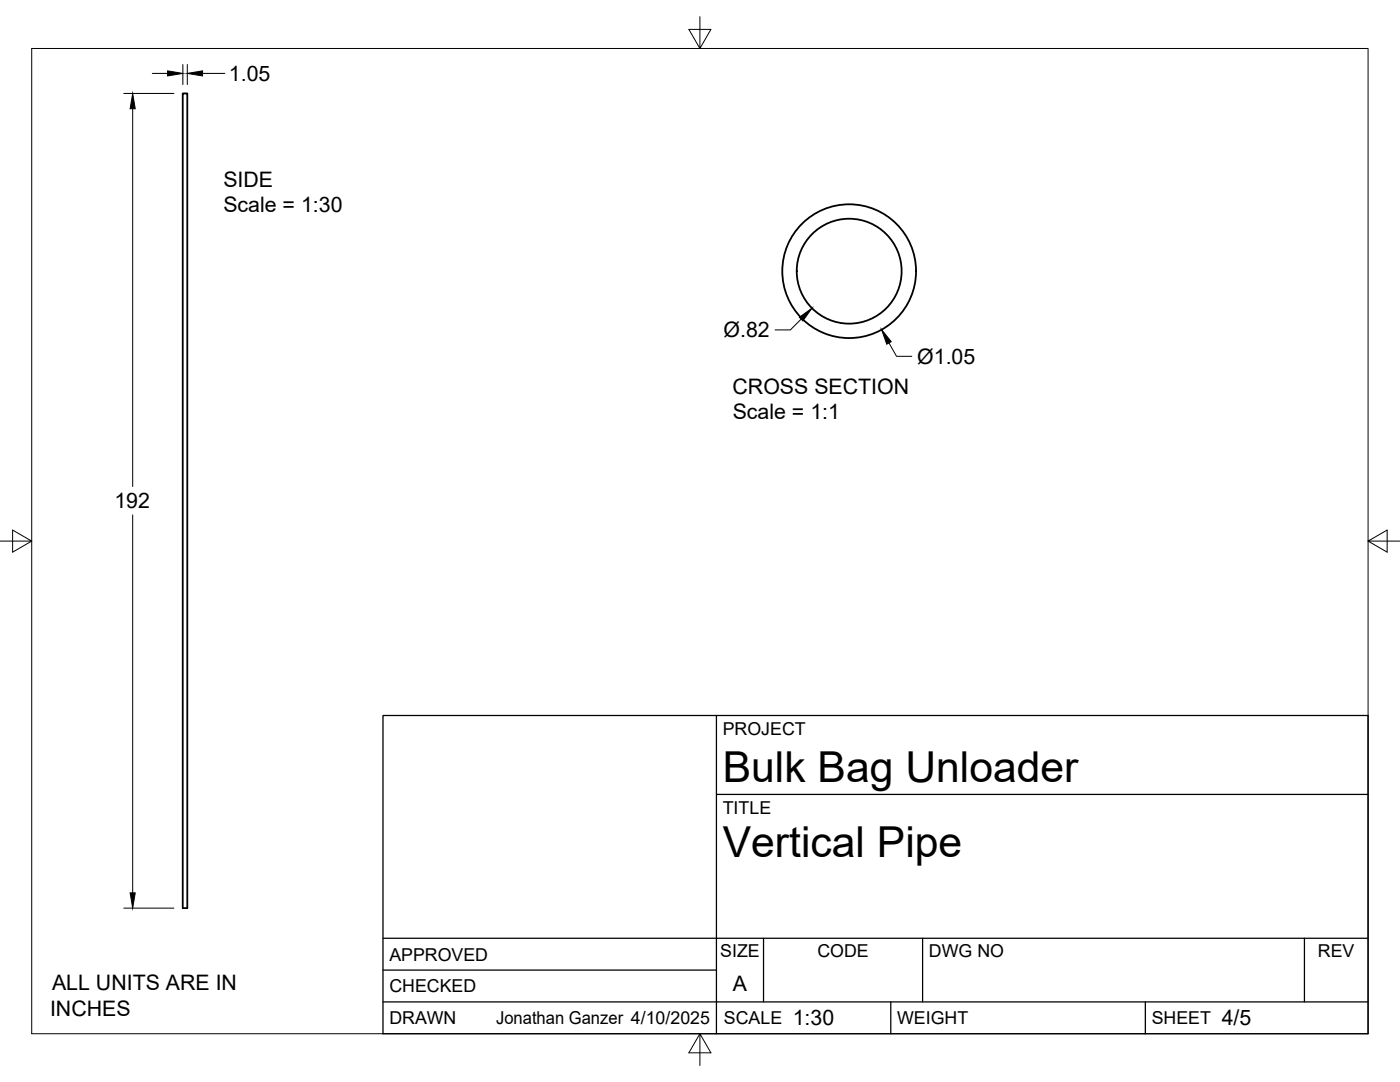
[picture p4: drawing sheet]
<svg xmlns="http://www.w3.org/2000/svg" width="279mm" height="216mm" viewBox="0 0 279 216" stroke-linecap="round" stroke-linejoin="round" font-family="sans-serif">
<!-- layer: Visible -->
<g fill="none" stroke="#000" stroke-width=".36">
<path d="M36.5 18.6h.9v162.6h-.9z"/>
<circle cx="169.5" cy="54.1" r="13.3"/>
<circle cx="169.5" cy="54.1" r="10.5"/>
</g>
<!-- layer: Border -->
<path d="M6.3 9.7h266.7v196.6h-266.7zM139.7 3.3v6.4l2.2-3.8h-4.4l2.2 3.8M0 108h6.3l-3.8-2.2v4.4l3.8-2.2M273 108l3.8 2.2v-4.4l-3.8 2.2h6.4M139.7 206.3l-2.2 3.8h4.4l-2.2-3.8v6.3" fill="none" stroke="#000" stroke-width=".2"/>
<!-- layer: Titleblock -->
<path d="M76.4 142.8h196.6v63.5h-196.6zM143 158.5h130M143 142.8v63.5M76.4 199.9h196.6M76.4 193.6h66.6M76.4 187.2h196.6M152.4 187.2v12.7M177.8 199.9v6.4M184.1 187.2v12.7M228.6 199.9v6.4M260.3 187.2v12.7" fill="none" stroke="#000" stroke-width=".25"/>
<!-- layer: FD_Dimensions -->
<path d="M24.7 18.6h10M30.4 14.6h3M36.5 12.9v4M37.4 12.9v4M40.4 14.6h4.5M26.5 21.7v75.4M159.9 63.7l-2.2 2.1h-3M177.4 68.4l1.5 2.7h3.1M26.5 102.7v75.5M24.7 181.2h10" fill="none" stroke="#000" stroke-width=".2"/>
<path d="M33.4 14.1l3.1 .5-3.1 .6zM37.4 14.6l3-.5v1.1zM26.5 18.6l.5 3.1h-1zM159.5 63.3l2.5-1.8-1.8 2.5zM175.9 65.8l2 2.4-.9 .5zM26 178.2h1l-.5 3z" fill="#000" stroke="#000" stroke-width=".2"/>
<g font-size="8.5">
<text x="144.3" y="156">Bulk Bag Unloader</text>
<text x="144.3" y="171">Vertical Pipe</text>
</g>
<g font-size="4.3">
<text x="45.7" y="16.2">1.05</text>
<text x="44.6" y="37.3">SIDE</text>
<text x="44.6" y="42.4">Scale = 1:30</text>
<text x="144.4" y="67.3">Ø.82</text>
<text x="183" y="72.6">Ø1.05</text>
<text x="146.2" y="78.6">CROSS SECTION</text>
<text x="146.2" y="83.7">Scale = 1:1</text>
<text x="22.8" y="101.4">192</text>
<text x="10.4" y="197.6">ALL UNITS ARE IN</text>
<text x="146.3" y="197.7">A</text>
<text x="10" y="202.7">INCHES</text>
<text x="158.2" y="204.6">1:30</text>
<text x="243.8" y="204.6">4/5</text>
</g>
<g font-size="3.5">
<text x="144.3" y="146.6">PROJECT</text>
<text x="144.3" y="162.3">TITLE</text>
<text x="77.7" y="191.7">APPROVED</text>
<text x="143.7" y="191">SIZE</text>
<text x="163.1" y="191">CODE</text>
<text x="185.4" y="191">DWG NO</text>
<text x="263" y="191">REV</text>
<text x="77.7" y="198">CHECKED</text>
<text x="77.7" y="204.4">DRAWN</text>
<text x="99" y="204.4">Jonathan Ganzer 4/10/2025</text>
<text x="144.5" y="204.4">SCALE</text>
<text x="179" y="204.4">WEIGHT</text>
<text x="229.8" y="204.4">SHEET</text>
</g>
</svg>
